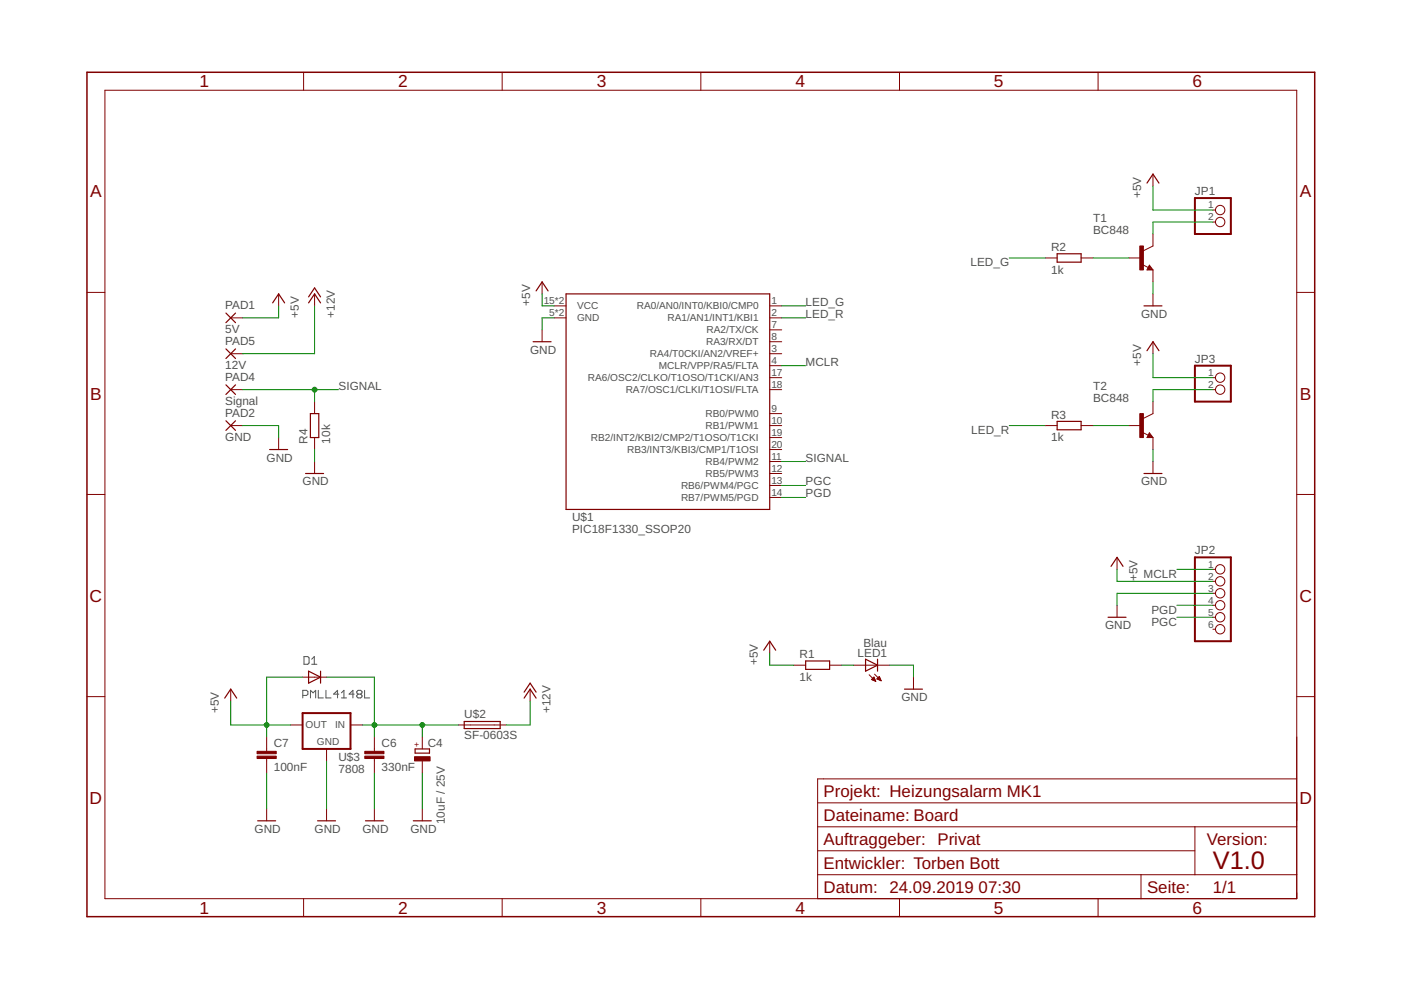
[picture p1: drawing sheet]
<svg xmlns="http://www.w3.org/2000/svg" width="297mm" height="210mm" viewBox="0 0 297 210" stroke-linecap="round" stroke-linejoin="round" font-family="sans-serif">
<g fill="none" stroke="#505050" stroke-width=".21">
<path d="M64.5 139.2h.8l.2 .3v1.1l-.2 .2h-.8zM66.1 139.8l.5-.6v1.6M64.2 147.4h.8l.3-.2v-.6l-.3-.2h-.8v1.6M65.8 148v-1.6l.6 .5 .5-.5v1.6M66.1 140.8h1.1M67.5 146.4v1.6h1.1M69.1 146.4v1.6h1.1M71.8 147.2h-1.1l.9-.8v1.6M72.4 148h1.1M72.4 146.9l.5-.5v1.6M75.1 147.2h-1.1l.8-.8v1.6M75.9 147.2l-.3-.3v-.3l.3-.2h.6l.3 .2v.3l-.3 .3"/>
<path d="M75.9 147.2l-.3 .2v.3l.3 .3h.6l.3-.3v-.3l-.3-.2M75.9 147.2h.6M77.3 146.4v1.6h1.1"/>
</g>
<g fill="none" stroke="#800000" stroke-width=".21">
<path d="M22.2 19.1h252.7v171.4h-252.7zM64.4 15.3v3.8M106.5 15.3v3.8M148.6 15.3v3.8M190.7 15.3v3.8M232.8 15.3v3.8M244.5 36.9v2.6M114.9 59.8v2.5M221.6 54.7h2.5M229.2 54.7h2.6M239.4 54.7h2.5M242.2 56.1l1.3 .6"/>
<path d="M243.7 56.2l.8 1h-1.3zM244.5 49.6v2.6l-2.1 1M244.5 57.2v2.6M257.2 44.5h.5M257.2 47.1h.5M18.4 62h3.8M48.9 67.4h2.6M48.9 75h2.6M59.1 62.3v2.6M66.7 62.3v2.6M114.9 69.9v2.6M117.5 64.9h2.5"/>
<path d="M117.5 67.4h2.5M163.2 64.9h2.5M163.2 67.4h2.5M163.2 69.9h2.5M163.2 72.5h2.5M163.2 75h2.5M163.2 77.5h2.5M244.5 62.3v2.6M244.5 72.5v2.5M274.9 62h3.8M48.9 82.6h2.6M48.9 90.2h2.6"/>
<path d="M59.1 92.8v2.5M66.7 85.2v2.5M66.7 92.8v2.5M66.7 97.9v2.5M163.2 80.1h2.5M163.2 82.6h2.5M163.2 87.7h2.5M163.2 90.2h2.5M163.2 92.8h2.5M163.2 95.3h2.5M163.2 97.9h2.5M221.6 90.2h2.5"/>
<path d="M229.2 90.2h2.6M239.4 90.2h2.5M242.2 91.7l1.3 .6M243.7 91.8l.8 1h-1.3zM244.5 85.2v2.5l-2.1 1M244.5 92.8v2.5M244.5 97.9v2.5M257.2 80.1h.5M257.2 82.6h.5M18.4 104.8h3.8M163.2 100.4h2.5M163.2 102.9h2.5"/>
<path d="M163.2 105.5h2.5M236.8 118.2v2.5M274.9 104.8h3.8M163.2 136v2.5M236.8 128.3v2.6M257.2 120.7h.5M257.2 123.3h.5M257.2 125.8h.5M257.2 128.3h.5M257.2 130.9h.5M257.2 133.4h.5M18.4 147.7h3.8"/>
<path d="M48.9 146.1v2.6M56.5 156.3v3M61.6 153.7h2.6M64.2 143.6h5M69.2 158.8v2.5M74.3 153.7h2.6M79.4 156.3v3M89.5 156.3v2.5M97.2 153.7h10.1M112.4 146.1v2.6M168.3 141h2.5M175.9 141h2.5"/>
<path d="M181 141h7.6M184.3 143.1l1.4 1.4M184.8 144.1l.9 .4M184.8 144.1h.7M184.9 143.9h.5M185 144.2h.5M185 143.8h.4M185.1 143.7h.2M185.3 143.6h.1M185.3 143.6l-.5 .5M185.3 143.6l.4 .9M185.3 144.3h.3"/>
<path d="M185.4 142.9l1.4 1.4M185.6 144.4h.1M185.9 143.9h.7M186.1 143.8h.5M186.2 143.7h.3M186.2 144.1h.5M186.3 143.6h.2M186.4 143.4h.1M186.4 143.4l-.5 .6 .9 .3M186.4 143.4l.4 .9M186.5 144.2h.3M186.7 144.3h.1"/>
<path d="M193.7 143.6v2.5M274.9 147.7h3.8M56.5 160.8v3.1M56.5 171.5v2.5M69.2 171.5v2.5M79.4 160.8v3.1M79.4 171.5v2.5M89.5 161.3v2.6M89.5 171.5v2.5M173.4 170.2h101.5M173.4 175.3h101.5M253.3 175.3v10.2"/>
<path d="M274.9 165.1h-101.5v25.4M64.4 190.5v3.9M106.5 190.5v3.9M148.6 190.5v3.9M173.4 180.4h79.9M173.4 185.5h101.5M190.7 190.5v3.9M232.8 190.5v3.9M241.9 185.5v5"/>
<circle cx="258.7" cy="44.5" r=".99"/>
<circle cx="258.7" cy="47.1" r=".99"/>
<circle cx="258.7" cy="82.6" r=".99"/>
<circle cx="258.7" cy="80.1" r=".99"/>
<circle cx="258.7" cy="120.7" r=".99"/>
<circle cx="258.7" cy="133.4" r=".99"/>
<circle cx="258.7" cy="123.3" r=".99"/>
<circle cx="258.7" cy="125.8" r=".99"/>
<circle cx="258.7" cy="128.3" r=".99"/>
<circle cx="258.7" cy="130.9" r=".99"/>
</g>
<path d="M18.4 15.3h260.3v179.1h-260.3z" fill="none" stroke="#800000" stroke-width=".32"/>
<g fill="none" stroke="#800000" stroke-width=".25">
<path d="M243.2 38.8l1.3-1.9 1.2 1.9M224.1 53.8h5.1v1.8h-5.1zM243.7 56.7l.1 .3h-.4l.3-.5 .5 .6h-.8M47.9 66.4l2 2M47.9 74l2 2M49.9 66.4l-2 2M49.9 74l-2 2M57.8 64.2l1.3-1.9 1.2 1.9M65.4 64.2l1.3-1.9 1.3 1.9M65.4 62.9l1.3-1.9 1.3 1.9M113 72.5h3.8M113.7 61.7l1.2-1.9 1.3 1.9"/>
<path d="M120 62.3h43.2v45.7h-43.2zM242.5 64.9h3.9M243.2 74.4l1.3-1.9 1.2 1.9M47.9 89.2l2 2M47.9 81.6l2 2M49.9 89.2l-2 2M49.9 81.6l-2 2M57.2 95.3h3.8M65.8 87.7h1.8v5.1h-1.8zM224.1 89.3h5.1v1.8h-5.1zM243.7 92.3l.1 .2h-.4l.3-.5 .5 .6h-.8M64.8 100.4h3.8"/>
<path d="M242.5 100.4h3.9M161.9 137.9l1.3-1.9 1.3 1.9M183.5 139.8l2.6 1.2-2.6 1.3zM186.1 139.8v2.5M234.9 130.9h3.8M235.6 120.1l1.2-1.9 1.3 1.9M47.6 148l1.3-1.9 1.3 1.9M65.4 142.3l2.6 1.3-2.6 1.2zM68 142.3v2.5M88 158.8h3.1v.9h-3.1zM98.4 153h7.6v1.5h-7.6zM111.1 148l1.3-1.9 1.3 1.9"/>
<path d="M111.1 146.7l1.3-1.9 1.3 1.9M170.8 140.1h5.1v1.8h-5.1zM191.8 146.1h3.8M54.6 174h3.8M67.3 174h3.8M77.5 174h3.8M87.6 174h3.8"/>
</g>
<path d="M253.3 42h7.7v7.6h-7.7zM253.3 77.5h7.7v7.7h-7.7zM253.3 118.2h7.7v17.8h-7.7zM64.2 151.2h10.1v7.6h-10.1z" fill="none" stroke="#800000" stroke-width=".42"/>
<g fill="#800000" stroke="#800000" stroke-width=".21">
<path d="M241.7 52.2h.7v5h-.7z"/>
<path d="M241.7 87.7h.7v5.1h-.7z"/>
<path d="M77.3 160.3h4.1v.5h-4.1z"/>
<path d="M77.3 159.3h4.1v.5h-4.1z"/>
<path d="M54.5 160.3h4.1v.5h-4.1z"/>
<path d="M54.5 159.3h4.1v.5h-4.1z"/>
<path d="M87.9 160.4h3.3v.9h-3.3z"/>
</g>
<g fill="none" stroke="#008000" stroke-width=".21">
<path d="M244.5 39.5v5h12.7M214 54.7h7.6M231.8 54.7h7.6M244.5 59.8v2.5M257.2 47.1h-12.7v2.5M59.1 64.9v2.5h-7.6M66.7 64.9v10.1h-15.2M114.9 62.3v2.6h2.6M117.5 67.4h-2.6v2.5M165.7 64.9h5.1M165.7 67.4h5.1M165.7 77.5h5.1"/>
<path d="M244.5 75v5.1h12.7M51.5 90.2h7.6v2.6M51.5 82.6h20.3M66.7 82.6v2.6M66.7 95.3v2.6M165.7 97.9h5.1M214 90.2h7.6M231.8 90.2h7.6M244.5 95.3v2.6M257.2 82.6h-12.7v2.6M165.7 105.5h5.1M165.7 102.9h5.1"/>
<path d="M163.2 138.5v2.5h5.1M236.8 120.7v2.6h20.4M249.5 120.7h7.7M249.5 128.3h7.7M249.5 130.9h7.7M257.2 125.8h-20.4v2.5M48.9 148.7v5h12.7M64.2 143.6h-7.7v12.7M69.2 143.6h10.2v12.7M76.9 153.7h20.3M89.5 153.7v2.6M112.4 148.7v5h-5.1"/>
<path d="M178.4 141h2.6M188.6 141h5.1v2.6M56.5 163.9v7.6M69.2 161.3v10.2M79.4 163.9v7.6M89.5 163.9v7.6"/>
</g>
<g fill="#008000" stroke="#008000" stroke-width=".21">
<circle cx="56.5" cy="153.7" r=".51"/>
<circle cx="66.7" cy="82.6" r=".51"/>
<circle cx="79.4" cy="153.7" r=".51"/>
<circle cx="89.5" cy="153.7" r=".51"/>
</g>
<text font-size="5.4" fill="#800000" x="257.2" y="184.2">V1.0</text>
<g font-size="3.7" fill="#800000">
<text x="42.3" y="18.5">1</text>
<text x="84.4" y="18.5">2</text>
<text x="126.5" y="18.5">3</text>
<text x="168.6" y="18.5">4</text>
<text x="210.7" y="18.5">5</text>
<text x="252.9" y="18.5">6</text>
<text x="19.1" y="41.9">A</text>
<text x="275.6" y="41.9">A</text>
<text x="19.1" y="84.7">B</text>
<text x="275.6" y="84.7">B</text>
<text x="19" y="127.6">C</text>
<text x="275.5" y="127.6">C</text>
<text x="19" y="170.4">D</text>
<text x="275.5" y="170.4">D</text>
<text x="42.3" y="193.7">1</text>
<text x="84.4" y="193.7">2</text>
<text x="126.5" y="193.7">3</text>
<text x="168.6" y="193.7">4</text>
<text x="210.7" y="193.7">5</text>
<text x="252.9" y="193.7">6</text>
</g>
<g font-size="3.6" fill="#800000">
<text x="174.6" y="169">Projekt: Heizungsalarm MK1</text>
<text x="174.6" y="174">Dateiname: Board</text>
<text x="174.6" y="179.1">Auftraggeber: Privat</text>
<text x="255.9" y="179.1">Version:</text>
<text x="174.6" y="184.2">Entwickler: Torben Bott</text>
<text x="174.6" y="189.3">Datum: 24.09.2019</text>
<text x="207.5" y="189.3">07:30</text>
<text x="243.2" y="189.3">Seite:</text>
<text x="257.2" y="189.3">1/1</text>
</g>
<g font-size="2.5" fill="#505050">
<text x="241.9" y="42" transform="rotate(-90 241.9 42)">+5V</text>
<text x="253.3" y="41.4">JP1</text>
<text x="231.8" y="47.1">T1</text>
<text x="222.9" y="53.2">R2</text>
<text x="231.8" y="49.6">BC848</text>
<text x="205.8" y="56.5">LED_G</text>
<text x="222.9" y="58">1k</text>
<text x="47.8" y="65.5">PAD1</text>
<text x="112.4" y="64.8" transform="rotate(-90 112.4 64.8)">+5V</text>
<text x="170.8" y="64.8">LED_G</text>
<text x="47.8" y="70.7">5V</text>
<text x="63.4" y="67.4" transform="rotate(-90 63.4 67.4)">+5V</text>
<text x="71" y="67.4" transform="rotate(-90 71 67.4)">+12V</text>
<text x="170.8" y="67.4">LED_R</text>
<text x="241.9" y="67.4">GND</text>
<text x="47.8" y="73.1">PAD5</text>
<text x="112.4" y="75">GND</text>
<text x="170.8" y="77.5">MCLR</text>
<text x="241.9" y="77.5" transform="rotate(-90 241.9 77.5)">+5V</text>
<text x="253.3" y="76.9">JP3</text>
<text x="47.8" y="78.3">12V</text>
<text x="47.8" y="80.8">PAD4</text>
<text x="71.8" y="82.6">SIGNAL</text>
<text x="231.8" y="82.6">T2</text>
<text x="47.8" y="85.9">Signal</text>
<text x="47.8" y="88.4">PAD2</text>
<text x="222.9" y="88.7">R3</text>
<text x="231.8" y="85.2">BC848</text>
<text x="47.8" y="93.5">GND</text>
<text x="65.2" y="94" transform="rotate(-90 65.2 94)">R4</text>
<text x="70" y="94" transform="rotate(-90 70 94)">10k</text>
<text x="205.9" y="92">LED_R</text>
<text x="222.9" y="93.5">1k</text>
<text x="56.5" y="97.9">GND</text>
<text x="170.8" y="97.9">SIGNAL</text>
<text x="64.1" y="102.9">GND</text>
<text x="170.8" y="105.5">PGD</text>
<text x="170.8" y="102.9">PGC</text>
<text x="241.9" y="102.9">GND</text>
<text x="121.3" y="113.1">PIC18F1330_SSOP20</text>
<text x="121.3" y="110.6">U$1</text>
<text x="253.3" y="117.5">JP2</text>
<text x="241.2" y="123.3" transform="rotate(-90 241.2 123.3)">+5V</text>
<text x="242.5" y="122.5">MCLR</text>
<text x="244.1" y="130.1">PGD</text>
<text x="183.1" y="137.1">Blau</text>
<text x="234.3" y="133.4">GND</text>
<text x="244.1" y="132.6">PGC</text>
<text x="160.7" y="141" transform="rotate(-90 160.7 141)">+5V</text>
<text x="169.5" y="139.5">R1</text>
<text x="181.8" y="139.2">LED1</text>
<text x="169.5" y="144.3">1k</text>
<text x="191.1" y="148.6">GND</text>
<text x="46.4" y="151.2" transform="rotate(-90 46.4 151.2)">+5V</text>
<text x="98.4" y="152.3">U$2</text>
<text x="116.7" y="151.2" transform="rotate(-90 116.7 151.2)">+12V</text>
<text x="58.1" y="158.4">C7</text>
<text x="71.8" y="161.3">U$3</text>
<text x="80.9" y="158.4">C6</text>
<text x="90.7" y="158.3">C4</text>
<text x="98.4" y="156.6">SF-0603S</text>
<text x="58.1" y="163.5">100nF</text>
<text x="71.8" y="163.9">7808</text>
<text x="80.9" y="163.5">330nF</text>
<text x="54" y="176.6">GND</text>
<text x="66.7" y="176.6">GND</text>
<text x="76.8" y="176.6">GND</text>
<text x="87" y="176.6">GND</text>
<text x="94.3" y="174.8" transform="rotate(-90 94.3 174.8)">10uF / 25V</text>
</g>
<g font-size="2.1" fill="#505050">
<text x="256.2" y="44.2">1</text>
<text x="256.2" y="46.7">2</text>
<text x="115.3" y="64.5">15*2</text>
<text x="122.4" y="65.6">VCC</text>
<text x="135" y="65.6">RA0/AN0/INT0/KBI0/CMP0</text>
<text x="163.5" y="64.5">1</text>
<text x="116.5" y="67">5*2</text>
<text x="122.4" y="68.1">GND</text>
<text x="141.5" y="68.1">RA1/AN1/INT1/KBI1</text>
<text x="149.8" y="70.7">RA2/TX/CK</text>
<text x="163.5" y="67">2</text>
<text x="163.5" y="69.6">7</text>
<text x="137.8" y="75.8">RA4/T0CKI/AN2/VREF+</text>
<text x="149.7" y="73.2">RA3/RX/DT</text>
<text x="163.5" y="72.1">8</text>
<text x="163.5" y="74.6">3</text>
<text x="163.5" y="77.2">4</text>
<text x="124.6" y="80.8">RA6/OSC2/CLKO/T1OSO/T1CKI/AN3</text>
<text x="132.7" y="83.4">RA7/OSC1/CLKI/T1OSI/FLTA</text>
<text x="139.7" y="78.3">MCLR/VPP/RA5/FLTA</text>
<text x="163.5" y="79.7">17</text>
<text x="163.5" y="82.3">18</text>
<text x="256.2" y="79.7">1</text>
<text x="256.2" y="82.3">2</text>
<text x="149.6" y="88.5">RB0/PWM0</text>
<text x="163.5" y="87.3">9</text>
<text x="163.5" y="89.9">10</text>
<text x="125.3" y="93.5">RB2/INT2/KBI2/CMP2/T1OSO/T1CKI</text>
<text x="149.6" y="91">RB1/PWM1</text>
<text x="163.5" y="92.4">19</text>
<text x="163.5" y="95">20</text>
<text x="133" y="96.1">RB3/INT3/KBI3/CMP1/T1OSI</text>
<text x="149.6" y="98.6">RB4/PWM2</text>
<text x="149.6" y="101.2">RB5/PWM3</text>
<text x="163.5" y="97.5">11</text>
<text x="163.5" y="100">12</text>
<text x="144.4" y="103.7">RB6/PWM4/PGC</text>
<text x="144.4" y="106.2">RB7/PWM5/PGD</text>
<text x="163.5" y="102.6">13</text>
<text x="163.5" y="105.1">14</text>
<text x="256.2" y="120.4">1</text>
<text x="256.2" y="122.9">2</text>
<text x="256.2" y="125.4">3</text>
<text x="256.2" y="128">4</text>
<text x="256.2" y="130.5">5</text>
<text x="256.2" y="133.1">6</text>
<text x="64.8" y="154.4">OUT</text>
<text x="71" y="154.4">IN</text>
<text x="67.2" y="158">GND</text>
</g>
<text font-size="1.8" fill="#800000" x="89" y="158.4" transform="rotate(-90 89 158.4)">+</text>
</svg>
